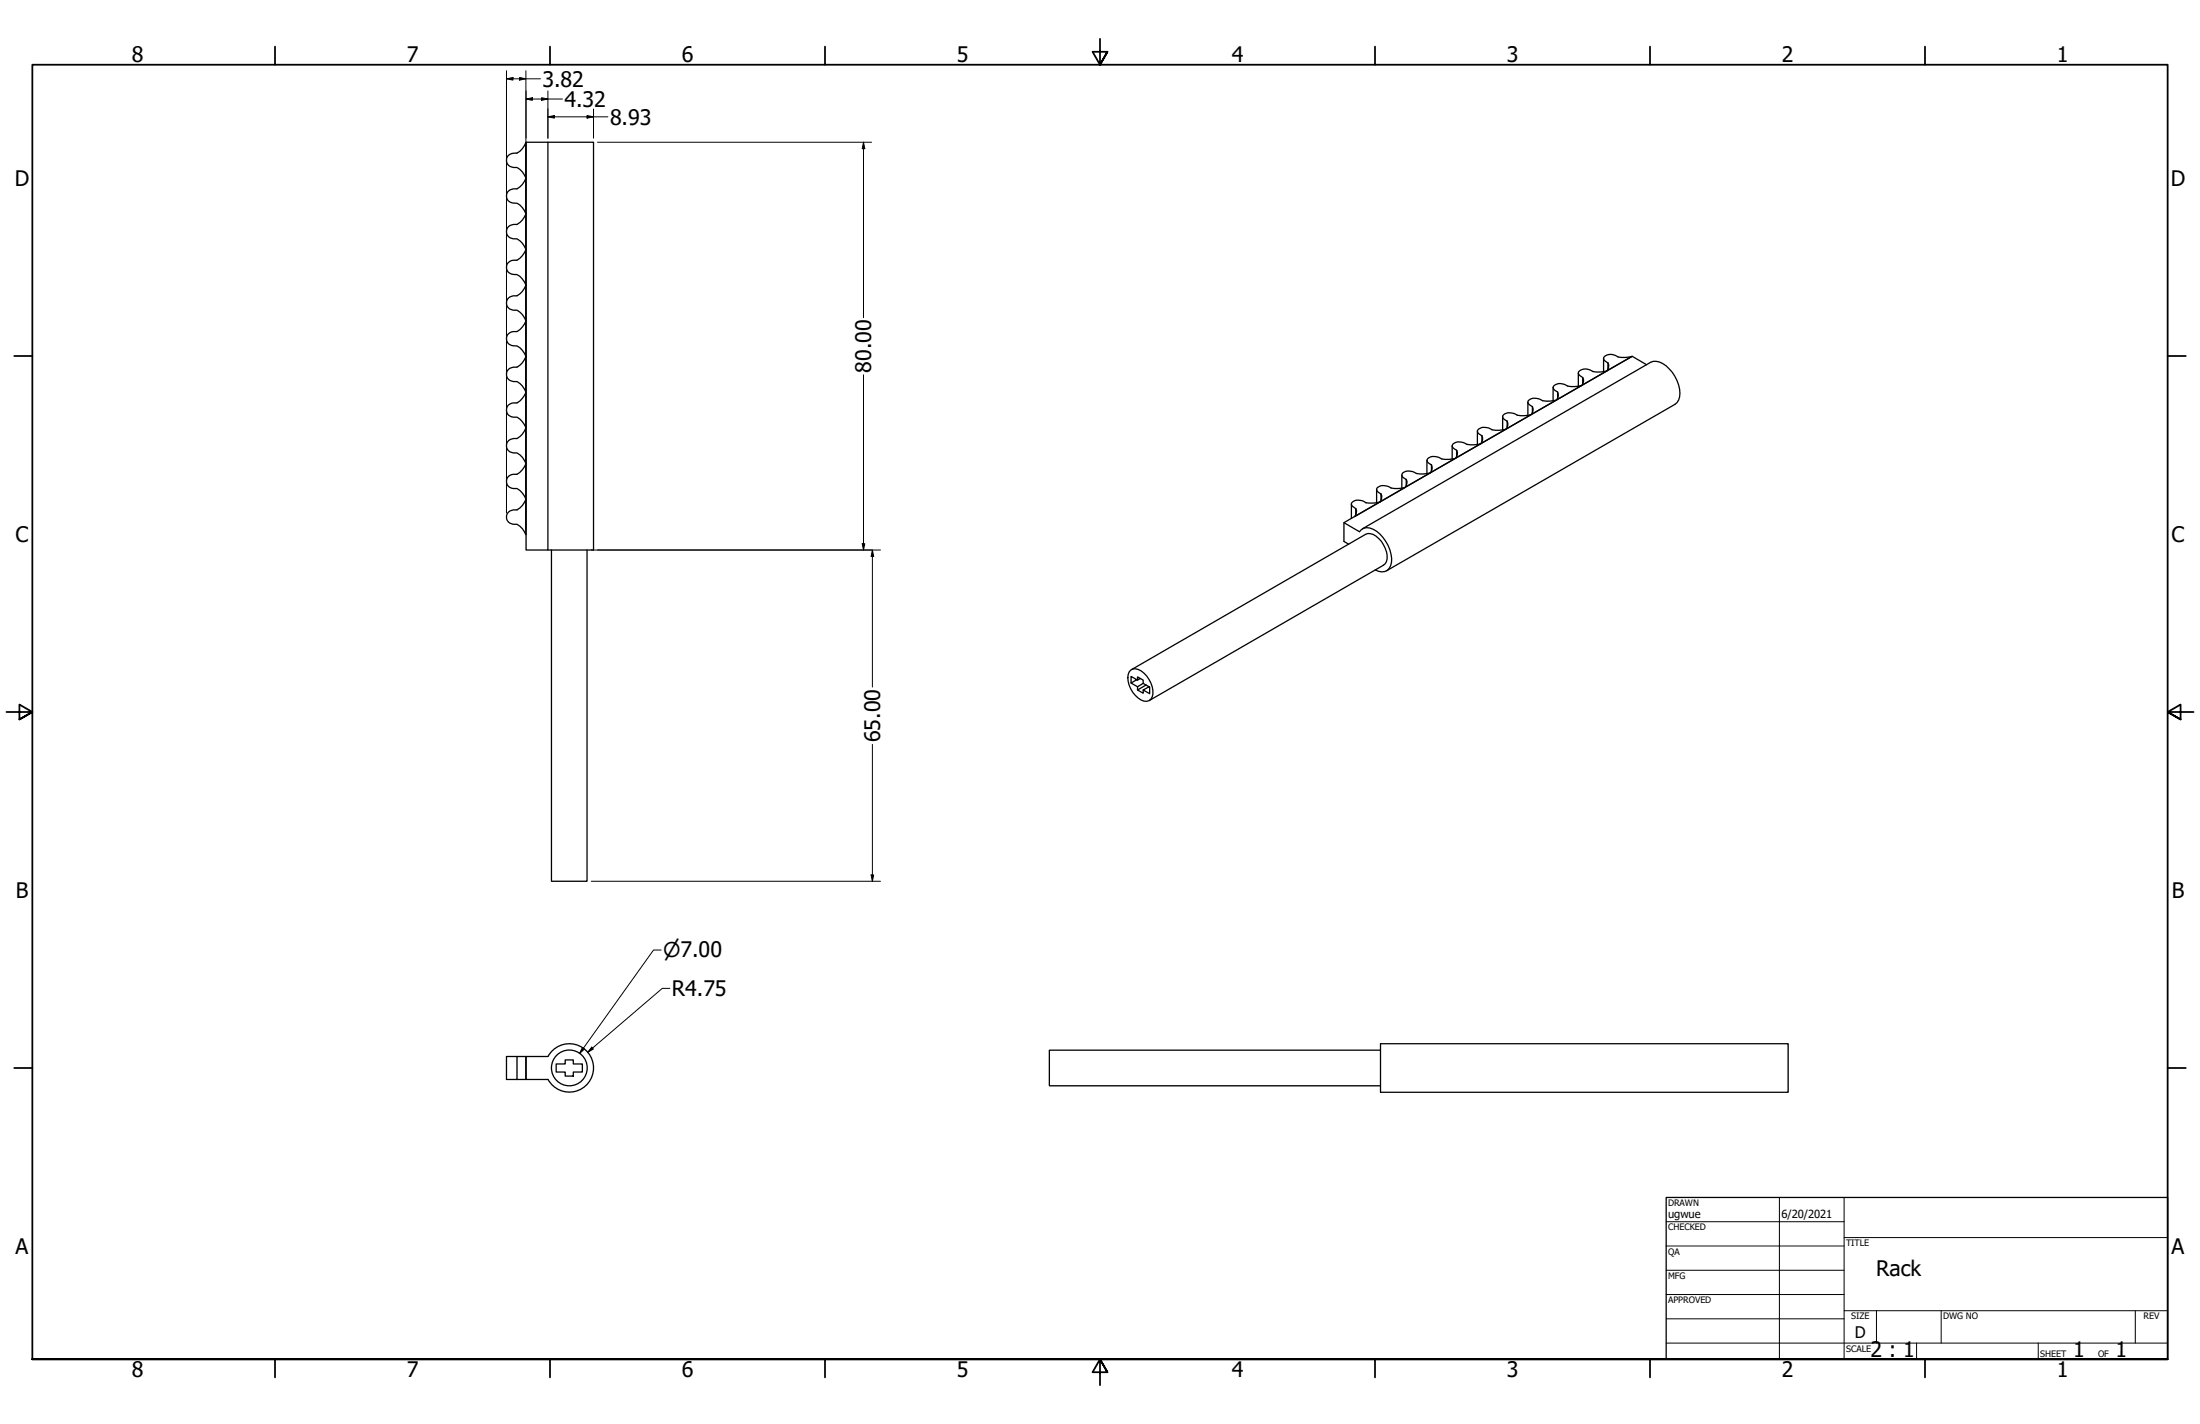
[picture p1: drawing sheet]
<svg xmlns="http://www.w3.org/2000/svg" width="864mm" height="559mm" viewBox="0 0 864 559" stroke-linecap="round" stroke-linejoin="round" font-family="sans-serif">
<!-- layer: Visible (ANSI) -->
<g fill="none" stroke="#000" stroke-width=".51">
<path d="M206.5 55.8h8.6v160h-8.6zM215.1 55.8h17.9v160h-17.9M199.6 61a4.3 4.3 0 0 1 3.3-.9 7.8 7.8 0 0 0 3.5-4.1v13.8a5.7 5.7 0 0 0-5.5-4.3 2.72 2.72 0 0 1-1.3-4.5zM199.6 75a4.3 4.3 0 0 1 3.3-.9 7.8 7.8 0 0 0 3.5-4.1v13.8a5.5 5.5 0 0 0-5.5-4.2 2.74 2.74 0 0 1-1.3-4.6zM199.6 89a4.3 4.3 0 0 1 3.3-.9 7.8 7.8 0 0 0 3.5-4.1v13.8a5.7 5.7 0 0 0-5.5-4.3 2.72 2.72 0 0 1-1.3-4.5zM199.6 103a3.8 3.8 0 0 1 3.3-.9 8.6 8.6 0 0 0 3.5-4.1v13.8a5.5 5.5 0 0 0-5.5-4.2 2.74 2.74 0 0 1-1.3-4.6zM199.6 117a4.3 4.3 0 0 1 3.3-.9 7.8 7.8 0 0 0 3.5-4.1v13.8a5.7 5.7 0 0 0-5.5-4.3 2.72 2.72 0 0 1-1.3-4.5zM199.6 131a3.8 3.8 0 0 1 3.3-.9 8.6 8.6 0 0 0 3.5-4.1v13.8a5.5 5.5 0 0 0-5.5-4.2 2.74 2.74 0 0 1-1.3-4.6zM629.9 139.9a4.3 4.3 0 0 1 5.3 .2l2.7 .2 2.7-.4-9.8 5.6a2.35 2.35 0 0 0-.9-4 1.02 1.02 0 0 1 0-1.6zM199.6 145a4.3 4.3 0 0 1 3.3-.9 7.8 7.8 0 0 0 3.5-4.1v13.8a5.7 5.7 0 0 0-5.5-4.3 2.72 2.72 0 0 1-1.3-4.5zM199.6 158.9a4 4 0 0 1 3.3-.8 8.6 8.6 0 0 0 3.5-4v13.7a5.5 5.5 0 0 0-5.5-4.2 2.78 2.78 0 0 1-1.3-4.7zM599.8 157.8v5.1"/>
<path d="M600.1 157a4.7 4.7 0 0 1 5.4 .2l2.7 .2 2.7-.4-9.7 5.6a2.4 2.4 0 0 0-1.1-4 1.02 1.02 0 0 1 0-1.6zM601.5 159.6v2.4M609.7 152.1v5.1M610 151.3a4.3 4.3 0 0 1 5.4 .2l2.7 .2 2.7-.4-9.7 5.6a2.4 2.4 0 0 0-1.1-4 1.02 1.02 0 0 1 0-1.6zM611.4 153.9v2.4M619.6 146.4v5.1M620 145.6a4.3 4.3 0 0 1 5.3 .2l2.7 .2 2.7-.4-9.7 5.6a2.4 2.4 0 0 0-1-4 1.02 1.02 0 0 1 0-1.6zM621.3 148.1v2.5M629.5 140.7v5.1M631.2 142.4v2.4M646.4 143.1l-5.7-3.3-113.1 65.3v7.4l1.8 1.1M199.6 173a4.3 4.3 0 0 1 3.3-.9 7.8 7.8 0 0 0 3.5-4.1v13.8a5.7 5.7 0 0 0-5.5-4.3 2.72 2.72 0 0 1-1.3-4.5z"/>
<path d="M570 174.9v5.2M570.4 174.2a4.7 4.7 0 0 1 5.4 .2l2.7 .2 2.7-.4-9.8 5.6a2.44 2.44 0 0 0-1-4 1.02 1.02 0 0 1 0-1.6zM571.8 176.7v2.4M579.9 169.2v5.2M580.3 168.5a4.7 4.7 0 0 1 5.4 .2l2.7 .1 2.7-.3-9.8 5.6a2.44 2.44 0 0 0-1-4 1.02 1.02 0 0 1 0-1.6zM581.7 171v2.4M589.9 163.5v5.2M591.6 165.3a2.1 2.1 0 0 1-1.7-2.2 4.1 4.1 0 0 1 5.7-.2l2.7 .2 2.7-.3-9.8 5.6M591.6 165.3a2.89 2.89 0 0 1-.4 3M591.6 165.3v2.4M199.6 186.9a4 4 0 0 1 3.3-.8 8.6 8.6 0 0 0 3.5-4v13.7a5.5 5.5 0 0 0-5.5-4.2 2.78 2.78 0 0 1-1.3-4.7zM530.5 197.8v5.7"/>
<path d="M530.9 197a4.5 4.5 0 0 1 5.3 .3l2.7 .1 2.7-.4-9.8 5.7a2.4 2.4 0 0 0-.9-4.1 1.02 1.02 0 0 1 0-1.6zM532.2 199.6v2.4M540.4 192.1v5.2M540.7 191.3a4.7 4.7 0 0 1 5.4 .2l2.7 .2 2.7-.4-9.8 5.7a2.4 2.4 0 0 0-.9-4.1 1.08 1.08 0 0 1-.1-1.6zM542.1 193.9v2.4M550.3 186.4v5.2M552 188.2a2.17 2.17 0 0 1-1.7-1.8 3 3 0 0 1 4.1-1.4 8.9 8.9 0 0 0 6.9 .6l-9.7 5.7M552 188.2a2.89 2.89 0 0 1-.4 3M552 188.2v2.4M560.1 180.7v5.2M561.9 182.4a2.45 2.45 0 0 1-1.8-1.7 3.4 3.4 0 0 1 4.8-1.2 8 8 0 0 0 6.3 .4l-9.7 5.6M561.9 182.4a2.89 2.89 0 0 1-.4 3.1"/>
<path d="M561.9 182.4v2.4M199.6 201a4.3 4.3 0 0 1 3.3-.9 7.8 7.8 0 0 0 3.5-4.1v13.8a5.7 5.7 0 0 0-5.5-4.3 2.72 2.72 0 0 1-1.3-4.5zM216.5 215.8v130h13.9v-130M527.6 205.1l6.1 3.6a3.8 3.8 0 0 1 5.4-1 14.5 14.5 0 0 1 7.1 13 3.9 3.9 0 0 1-2.2 3.5 3.9 3.9 0 0 1-4.1-.6M534.8 207.5l113.2-65.3a6.4 6.4 0 0 1 7.3 2.6 12.6 12.6 0 0 1 3.6 12.2l-1.4 1.7-113.2 65.3M443.9 263a4 4 0 0 1 5.2 1.2 10 10 0 0 1 3.2 9.2 2.79 2.79 0 0 1-4.4 1.3 10.4 10.4 0 0 1-5.1-10zM444 268l2.5 1.5 2.3-1.3M444.2 262.8l91.9-53.1a4.4 4.4 0 0 1 5.1 1.6 10.1 10.1 0 0 1 3.1 9l-1.2 1.5-91.9 53.1M446.3 266.7l-2.3 1.3v-2.6l2.5 1.5M446.5 270.8l2.3 1.2v-1.2M447.6 266.3l-1.1 .6v-1.3l2.3 1.3v1.3l2.5 1.4v2.6l-2.5-1.4 2.2-1.3M449.9 268.8l-3.4 2v-1.3"/>
<path d="M202.9 414.6h-4.1v9h4.1v-9h3.5v9h-3.5M215.1 414.6h-8.6v9h8.6M215.1 414.6a9.5 9.5 0 0 1 14.4-2.9 9.5 9.5 0 0 1 0 14.7 9.5 9.5 0 0 1-14.4-2.8M218.3 417.5h3.6v-1.6h3.1v1.6h3.6v3.2h-3.6v1.6h-3.1v-1.6h-3.6zM541.9 409.6h160v19h-160zM541.9 412.1h-130v14h130"/>
<circle cx="223.5" cy="419.1" r="7"/>
</g>
<!-- layer: Border (ANSI) -->
<g fill="none" stroke="#000" stroke-width=".7">
<path d="M107.9 18.3v7.1M215.9 18.3v7.1M323.8 18.3v7.1M431.8 15.2v10.2l-2.9-5.1h5.8l-2.9 5.1 2.9-5.1M539.8 18.3v7.1M647.7 18.3v7.1M755.6 18.3v7.1M5.6 139.7h7.1M850.9 139.7h7.1M2.5 279.4h10.2l-5.1-2.9v5.8l5.1-2.9-5.1 2.9M861.1 279.4h-10.2l5.1-2.9v5.8l-5.1-2.9 5.1 2.9M5.6 419.1h7.1"/>
<path d="M850.9 419.1h7.1M12.7 533.4v-508h838.2v508h-838.2h838.2M107.9 533.4v7.1M215.9 533.4v7.1M323.8 533.4v7.1M434.7 538.5l-2.9-5.1 2.9 5.1h-5.8l2.9-5.1v10.2M539.8 533.4v7.1M647.7 533.4v7.1M755.6 533.4v7.1"/>
</g>
<!-- layer: Title (ANSI) -->
<g fill="none" stroke="#000" stroke-width=".39">
<path d="M654 479.4h69.9M698.5 469.9v63.5M723.9 469.9v63.5M654 488.9h69.9M654 498.5h69.9M723.9 485.6h127M654 508h69.9M654 517.5h69.9M723.9 514.3h127M736.6 514.3v12.7M762 514.3v12.7M838.2 514.3v12.7"/>
<path d="M654 527h196.9M752.3 527v6.4M800.1 527v6.4"/>
</g>
<path d="M654 469.9h196.9v63.5h-196.9z" fill="none" stroke="#000" stroke-width=".51"/>
<!-- layer: Dimension (ANSI) -->
<g fill="none" stroke="#000" stroke-width=".39">
<path d="M198.8 30.9l2.6-.5v1zM198.8 30.9h13.4M198.8 27.7v173.6M204 30.4l2.4 .5-2.4 .5zM206.4 27.7v180.5M206.5 38.9l2.5-.5v1zM206.5 38.9h14.3M212.6 38.4l2.5 .5-2.5 .5zM215.1 35.7v18.5M215.1 45.8l2.5-.5v1.1zM215.1 45.8h23.5M230.4 45.3l2.6 .5-2.6 .6z"/>
<path d="M233 42.8v11.4M234.6 55.8h107.5M339 55.8l.5 2.6h-1zM339 55.8v68.9M339 147.1v68.7M232.1 215.8h113.5M338.5 213.4h1l-.5 2.4zM342.5 215.8l.5 2.6h-1.1zM342.5 215.8v53.8M342.5 292.1v53.7M232.1 345.8h113.5M341.9 343.3h1.1l-.5 2.5z"/>
<path d="M259.5 372.8h-3l-29 40.6M263 387.9h-3l-29.3 25M228.6 411.1l.8 .6-1.9 1.7zM232.3 410.9l.6 .8-2.2 1.2z"/>
</g>
<g fill="#000">
<path d="M198.8 30.9l2.6-.5v1z" fill-rule="evenodd"/>
<path d="M204 30.4l2.4 .5-2.4 .5z" fill-rule="evenodd"/>
<path d="M206.5 38.9l2.5-.5v1z" fill-rule="evenodd"/>
<path d="M212.6 38.4l2.5 .5-2.5 .5z" fill-rule="evenodd"/>
<path d="M215.1 45.8l2.5-.5v1.1z" fill-rule="evenodd"/>
<path d="M230.4 45.3l2.6 .5-2.6 .6z" fill-rule="evenodd"/>
<path d="M339 55.8l.5 2.6h-1z" fill-rule="evenodd"/>
<path d="M338.5 213.4h1l-.5 2.4z" fill-rule="evenodd"/>
<path d="M342.5 215.8l.5 2.6h-1.1z" fill-rule="evenodd"/>
<path d="M341.9 343.3h1.1l-.5 2.5z" fill-rule="evenodd"/>
<path d="M228.6 411.1l.8 .6-1.9 1.7z" fill-rule="evenodd"/>
<path d="M232.3 410.9l.6 .8-2.2 1.2z" fill-rule="evenodd"/>
</g>
<g font-size="8.4">
<text x="51.7" y="24.4">8</text>
<text x="159.6" y="24.4">7</text>
<text x="267.6" y="24.4">6</text>
<text x="375.5" y="24.4">5</text>
<text x="483.5" y="24.4">4</text>
<text x="591.4" y="24.4">3</text>
<text x="699.4" y="24.4">2</text>
<text x="807.3" y="24.4">1</text>
<text x="212.9" y="34">3.82</text>
<text x="221.6" y="41.9">4.32</text>
<text x="239.5" y="48.9">8.93</text>
<text x="5.8" y="72.9">D</text>
<text x="852.1" y="72.9">D</text>
<text x="342" y="146.3" transform="rotate(-90 342 146.3)">80.00</text>
<text x="6.1" y="212.6">C</text>
<text x="852.4" y="212.6">C</text>
<text x="345.5" y="291.3" transform="rotate(-90 345.5 291.3)">65.00</text>
<text x="6.2" y="352.3">B</text>
<text x="852.5" y="352.3">B</text>
<text x="263.8" y="390.8">R4.75</text>
<text x="6.1" y="492">A</text>
<text x="852.4" y="492">A</text>
<text x="736.5" y="500.9">Rack</text>
<text x="734.3" y="532.6">2 : 1</text>
<text x="813.8" y="532.6">1</text>
<text x="830.5" y="532.6">1</text>
<text x="51.7" y="540.5">8</text>
<text x="159.6" y="540.5">7</text>
<text x="267.6" y="540.5">6</text>
<text x="375.5" y="540.5">5</text>
<text x="483.5" y="540.5">4</text>
<text x="591.4" y="540.5">3</text>
<text x="699.4" y="540.5">2</text>
<text x="807.3" y="540.5">1</text>
</g>
<text font-size="8" x="260.3" y="375.7">⌀7.00</text>
<text font-size="6.3" x="728.1" y="524.9">D</text>
<g font-size="4.4">
<text x="654.8" y="477.8">ugwue</text>
<text x="699.3" y="478">6/20/2021</text>
</g>
<g font-size="3.5">
<text x="654.8" y="473.2">DRAWN</text>
<text x="654.8" y="482.8">CHECKED</text>
<text x="724.7" y="488.9">TITLE</text>
<text x="654.8" y="492.3">QA</text>
<text x="654.8" y="501.8">MFG</text>
<text x="654.8" y="511.4">APPROVED</text>
<text x="726.7" y="517.7">SIZE</text>
<text x="762.8" y="517.7">DWG NO</text>
<text x="841.4" y="517.7">REV</text>
<text x="724.7" y="530.4">SCALE</text>
<text x="800.9" y="532.6">SHEET</text>
<text x="823.6" y="532.6">OF</text>
</g>
</svg>
